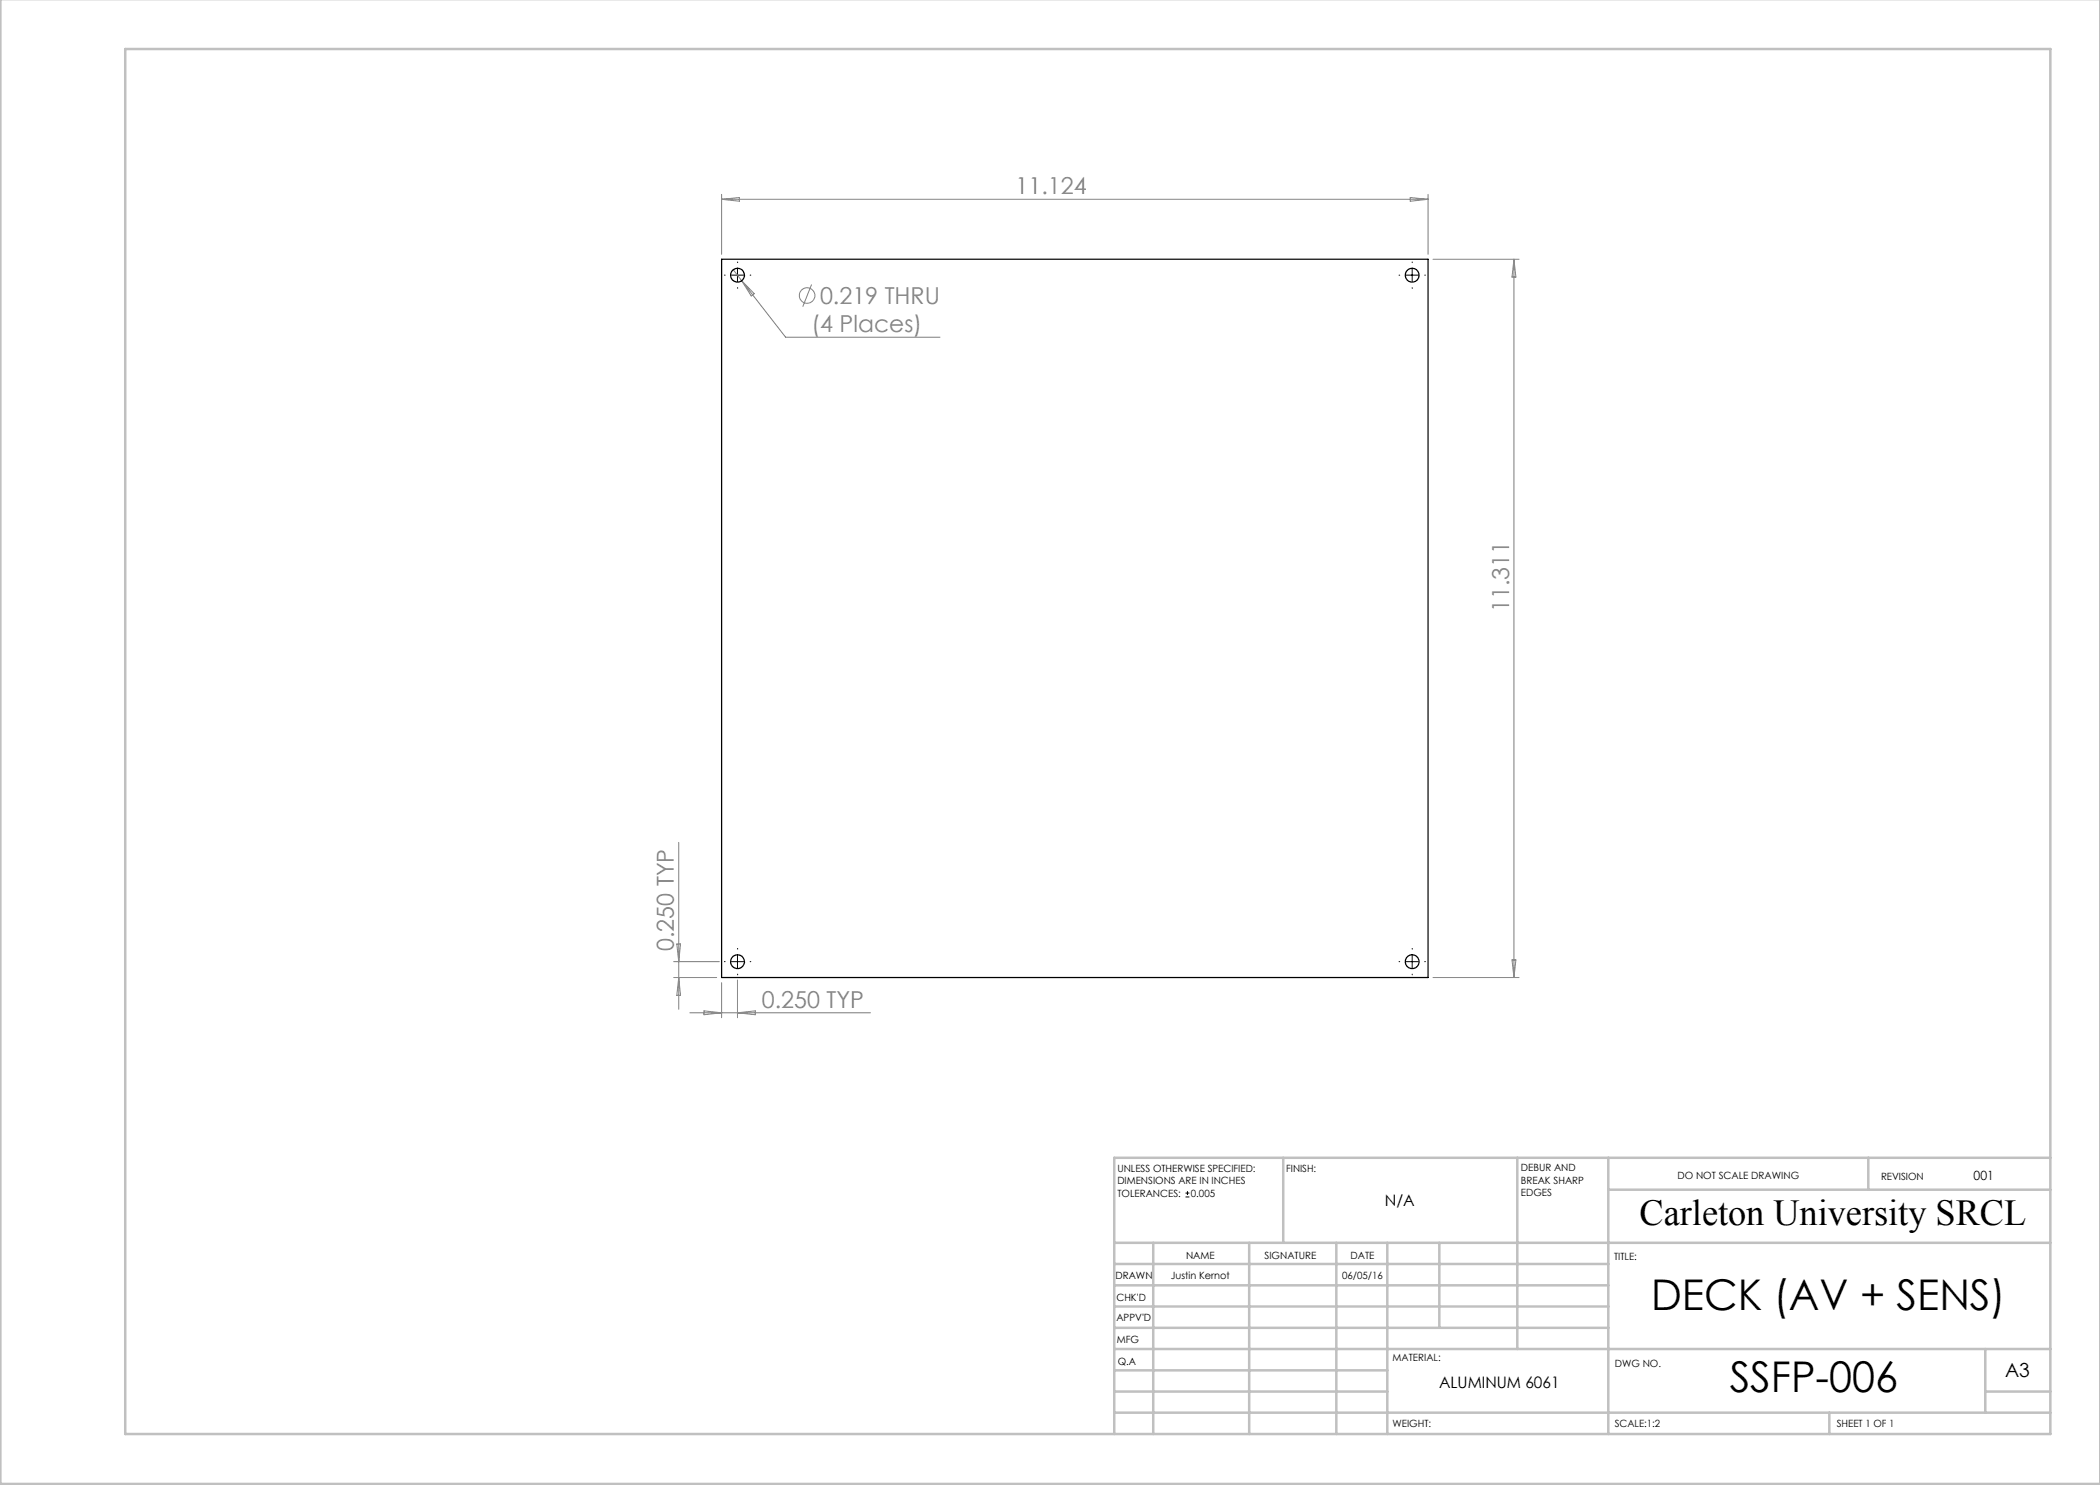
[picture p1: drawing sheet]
<svg xmlns="http://www.w3.org/2000/svg" width="420mm" height="297mm" viewBox="0 0 420 297" stroke-linecap="round" stroke-linejoin="round" font-family="sans-serif">
<g fill="none" stroke="#808080" stroke-width=".2">
<path d="M144.3 38.9v12M144.3 39.9h141.3M144.3 39.9l3.6-.4v.7zM282 39.5l3.6 .4-3.6 .3zM285.6 38.9v12M146.6 53.9l1.7 2.3M148.3 56.2l8.8 11.2h30.9M148.3 56.2l2.5 2.5-.6 .5zM162.3 56.9l-1.8 4.4M286.6 51.9h17.2M302.8 51.9v143.6M302.8 51.9l.4 3.5h-.8z"/>
<path d="M135.7 168.5v33.4M134.7 195.5h8.6M134.7 192.3h9.2M135.4 188.8h.7l-.4 3.5zM135.7 195.5l.4 3.6h-.7zM144.3 196.5v7M147.5 196v7.5M286.6 195.5h17.2M302.4 192h.8l-.4 3.5zM138 202.6h36.1M140.8 202.2l3.5 .4-3.5 .3zM147.5 202.6l3.6-.4v.7z"/>
<circle cx="161.4" cy="59.1" r="1.55"/>
</g>
<path d="M146.3 55h2.5M147.5 53.8v2.5M281.2 55h2.5M282.4 53.8v2.5M146.3 192.3h2.5M147.5 191.1v2.5M281.2 192.3h2.5M282.4 191.1v2.5M237.1 239.4h.8M237.1 238.6h.8M237.5 238.2v.8" fill="none" stroke="#000" stroke-width=".2"/>
<g fill="none" stroke="#000" stroke-width=".2" stroke-dasharray="15.2 1.3 1.3 1.3">
<path d="M145 55h-.1M147.5 52.5v-.1M147.5 57.5v.2M150 55h.2M279.9 55h-.1M282.4 52.5v-.1M282.4 57.5v.2M284.9 55h.2M145 192.3h-.1M147.5 189.8v-.1M147.5 194.8v.2M150 192.3h.2"/>
<path d="M279.9 192.3h-.1M282.4 189.8v-.1M282.4 194.8v.2M284.9 192.3h.2"/>
</g>
<g fill="none" stroke="#c0c0c0" stroke-width=".5">
<path d="M.1 -.1v296.9h419.9M25 9.8h385.1v277h-385.1zM256.6 231.6v17M303.5 231.6v38.2M321.7 231.6v55.2M321.7 237.9h88.4M373.7 231.6v6.3M410.1 231.6h-187.3v55.2M222.8 248.6h187.3M222.8 257.1h98.9M222.8 252.8h98.9M230.6 248.6v38.2"/>
<path d="M249.8 248.6v38.2M267.3 248.6v38.2M277.5 248.6v38.2M287.9 248.6v17M222.8 265.6h98.9M222.8 261.3h98.9M222.8 278.3h54.7M222.8 274.1h54.7M222.8 269.8h187.3M397.1 278.3h13M397.1 269.8v12.7M222.8 282.5h187.3"/>
<path d="M365.9 282.5v4.3"/>
</g>
<g fill="none" stroke="#000" stroke-width=".25">
<path d="M144.3 51.9h141.3v143.6h-141.3z"/>
<circle cx="147.5" cy="55" r="1.39"/>
<circle cx="282.4" cy="55" r="1.39"/>
<circle cx="147.5" cy="192.3" r="1.39"/>
<circle cx="282.4" cy="192.3" r="1.39"/>
</g>
<g font-size="8.5">
<text x="330.2" y="262.1">DECK (AV + SENS)</text>
<text x="345.9" y="278.5">SSFP-006</text>
</g>
<text font-size="7.3" x="327.9" y="244.9">Carleton University SRCL</text>
<g font-size="4.7" fill="#808080">
<text x="203.1" y="38.8">11.124</text>
<text x="164" y="60.8">0.219 THRU</text>
<text x="162.3" y="66.4">(4 Places)</text>
<text x="301.8" y="122.4" transform="rotate(-90 301.8 122.4)">11.311</text>
<text x="134.7" y="190.2" transform="rotate(-90 134.7 190.2)">0.250 TYP</text>
<text x="152.4" y="201.5">0.250 TYP</text>
</g>
<text font-size="3.9" x="401" y="275.4">A3</text>
<g font-size="3.2">
<text x="277" y="241.2">N/A</text>
<text x="287.8" y="277.7">ALUMINUM 6061</text>
</g>
<text font-size="2.5" x="394.7" y="235.9">001</text>
<g font-size="2">
<text x="223.5" y="234.4">UNLESS OTHERWISE SPECIFIED:</text>
<text x="223.5" y="236.9">DIMENSIONS ARE IN INCHES</text>
<text x="223.5" y="239.4">TOLERANCES:</text>
<text x="238.2" y="239.4">0.005</text>
<text x="257.2" y="234.4">FINISH:</text>
<text x="304.2" y="234.3">DEBUR AND</text>
<text x="304.2" y="236.8">BREAK SHARP</text>
<text x="304.2" y="239.3">EDGES</text>
<text x="335.5" y="235.8">DO NOT SCALE DRAWING</text>
<text x="376.2" y="236">REVISION</text>
<text x="237.2" y="251.8">NAME</text>
<text x="252.9" y="251.7">SIGNATURE</text>
<text x="270.1" y="251.7">DATE</text>
<text x="223.1" y="255.9">DRAWN</text>
<text x="234.2" y="255.9">Justin Kernot</text>
<text x="268.4" y="255.7">06/05/16</text>
<text x="322.8" y="252">TITLE:</text>
<text x="223.3" y="260.1">CHK'D</text>
<text x="223.3" y="264.2">APPV'D</text>
<text x="223.3" y="268.6">MFG</text>
<text x="223.5" y="272.9">Q.A</text>
<text x="278.5" y="272.3">MATERIAL:</text>
<text x="323" y="273.4">DWG NO.</text>
<text x="278.5" y="285.3">WEIGHT:</text>
<text x="323" y="285.4">SCALE:1:2</text>
<text x="367.4" y="285.4">SHEET 1 OF 1</text>
</g>
</svg>
